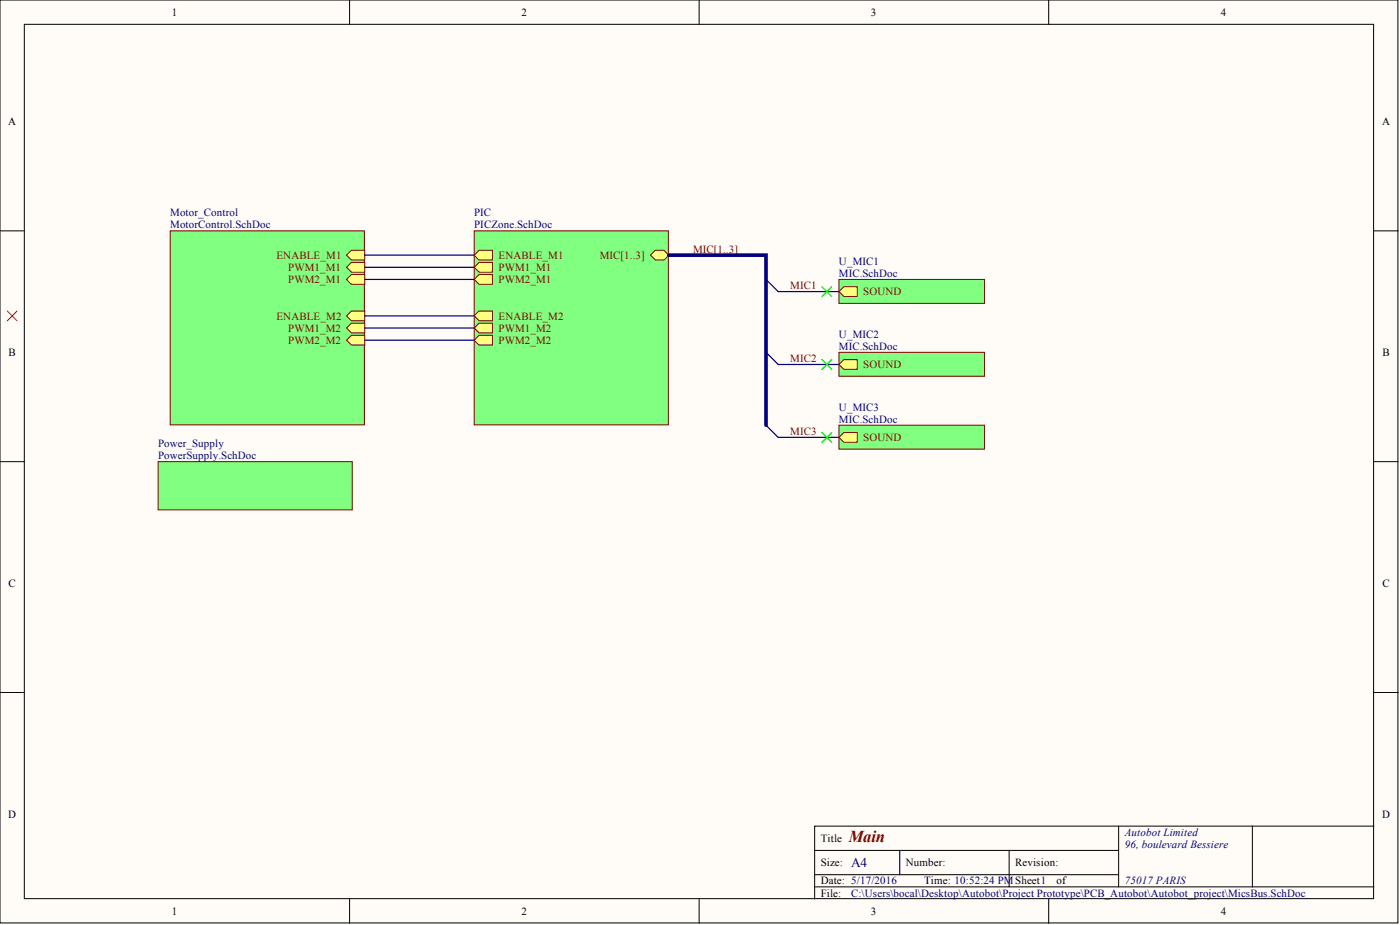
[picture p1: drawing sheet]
<svg xmlns="http://www.w3.org/2000/svg" width="292mm" height="193mm" viewBox="0 0 292 193" stroke-linecap="round" stroke-linejoin="round" font-family="sans-serif">
<g fill="#fffcf8" stroke="#000" stroke-width=".21">
<path d="M0 0h291.7v192.5h-291.7z"/>
<path d="M5.1 5.1h281.5v182.4h-281.5z"/>
</g>
<g fill="none" stroke="#000" stroke-width=".21">
<path d="M72.9 0v5.1M145.9 0v5.1M218.8 0v5.1M0 48.2h5.1M286.7 48.2h5M0 96.3h5.1M286.7 96.3h5M0 144.5h5.1M286.7 144.5h5M170 177.4h63.4M187.7 177.4v5.1M210.6 177.4v7.6"/>
<path d="M233.4 172.3v12.7M261.3 172.3h-91.3v15.2M286.7 172.3h-25.4v12.7M72.9 187.5v5.1M145.9 187.5v5.1M170 185h116.7M170 182.5h63.4M218.8 187.5v5.1"/>
</g>
<path d="M98.9 48.2h40.6v40.4h-40.6z" fill="#80ff80" stroke="#800000" stroke-width=".21"/>
<g fill="#ffff80" stroke="#800000" stroke-width=".21">
<path d="M135.7 53.2l1-1h1.8l1 1-1 1h-1.8z" fill-rule="evenodd"/>
<path d="M98.9 55.8l1.1-1.1h2.7v2.1h-2.7z" fill-rule="evenodd"/>
<path d="M98.9 58.3l1.1-1h2.7v2h-2.7z" fill-rule="evenodd"/>
<path d="M98.9 53.2l1.1-1h2.7v2h-2.7z" fill-rule="evenodd"/>
<path d="M98.9 65.9l1.1-1h2.7v2h-2.7z" fill-rule="evenodd"/>
<path d="M98.9 68.4l1.1-1h2.7v2h-2.7z" fill-rule="evenodd"/>
<path d="M98.9 71l1.1-1h2.7v2h-2.7z" fill-rule="evenodd"/>
</g>
<path d="M35.5 48.2h40.5v40.4h-40.5z" fill="#80ff80" stroke="#800000" stroke-width=".21"/>
<g fill="#ffff80" stroke="#800000" stroke-width=".21">
<path d="M72.3 55.8l1-1.1h2.8v2.1h-2.8z" fill-rule="evenodd"/>
<path d="M72.3 58.3l1-1h2.8v2h-2.8z" fill-rule="evenodd"/>
<path d="M72.3 53.2l1-1h2.8v2h-2.8z" fill-rule="evenodd"/>
<path d="M72.3 68.4l1-1h2.8v2h-2.8z" fill-rule="evenodd"/>
<path d="M72.3 71l1-1h2.8v2h-2.8z" fill-rule="evenodd"/>
<path d="M72.3 65.9l1-1h2.8v2h-2.8z" fill-rule="evenodd"/>
</g>
<path d="M1.5 64.9l2.1 2M3.6 64.9l-2.1 2" fill="none" stroke="#f00" stroke-width=".21"/>
<path d="M33 96.3h40.5v10.1h-40.5z" fill="#80ff80" stroke="#800000" stroke-width=".21"/>
<path d="M139.5 53.2h20.3v35.5" fill="none" stroke="#000080" stroke-width=".76"/>
<path d="M159.8 58.3l2.6 2.5h12.6M159.8 73.5l2.6 2.5h12.6M159.8 88.7l2.6 2.5h12.6" fill="none" stroke="#000080" stroke-width=".25"/>
<path d="M175 58.3h30.4v5h-30.4z" fill="#80ff80" stroke="#800000" stroke-width=".21"/>
<path d="M175 60.8l1.1-1h2.7v2h-2.7z" fill-rule="evenodd" fill="#ffff80" stroke="#800000" stroke-width=".21"/>
<path d="M175 73.5h30.4v5h-30.4z" fill="#80ff80" stroke="#800000" stroke-width=".21"/>
<path d="M175 76l1.1-1h2.7v2h-2.7z" fill-rule="evenodd" fill="#ffff80" stroke="#800000" stroke-width=".21"/>
<path d="M175 88.7h30.4v5h-30.4z" fill="#80ff80" stroke="#800000" stroke-width=".21"/>
<path d="M175 91.2l1.1-1h2.7v2.1h-2.7z" fill-rule="evenodd" fill="#ffff80" stroke="#800000" stroke-width=".21"/>
<path d="M76.1 55.8h22.8M76.1 58.3h22.8M76.1 53.2h22.8M76.1 68.4h22.8M76.1 71h22.8M76.1 65.9h22.8" fill="none" stroke="#000080" stroke-width=".25"/>
<path d="M171.5 59.8l2 2M173.5 59.8l-2 2M171.5 75l2 2M173.5 75l-2 2M171.5 90.2l2 2.1M173.5 90.2l-2 2.1" fill="none" stroke="#0f0" stroke-width=".21"/>
<text font-size="3.5" fill="#800000" x="177.1" y="175.6">Main</text>
<text font-size="2.8" fill="#000080" x="177.6" y="180.9">A4</text>
<g font-size="2.3">
<text x="35.9" y="3.3">1</text>
<text x="108.8" y="3.3">2</text>
<text x="181.7" y="3.3">3</text>
<text x="254.7" y="3.3">4</text>
<text x="1.7" y="26.1">A</text>
<text x="288.4" y="26.1">A</text>
<text x="1.8" y="74.3">B</text>
<text x="288.4" y="74.3">B</text>
<text x="1.8" y="122.4">C</text>
<text x="288.4" y="122.4">C</text>
<text x="1.7" y="170.6">D</text>
<text x="288.4" y="170.6">D</text>
<text x="171.2" y="175.6">Title</text>
<text x="171.2" y="180.7">Size:</text>
<text x="171.2" y="184.5">Date: 5/17/2016</text>
<text x="189" y="180.7">Number:</text>
<text x="192.8" y="184.5">Time: 10:52:24 PMSheet1</text>
<text x="211.8" y="180.7">Revision:</text>
<text x="220.5" y="184.5">of</text>
<text x="35.9" y="190.8">1</text>
<text x="108.8" y="190.8">2</text>
<text x="171.2" y="187">File:</text>
<text x="181.7" y="190.8">3</text>
<text x="254.7" y="190.8">4</text>
</g>
<g font-size="2.3" fill="#000080">
<text x="35.5" y="45.1">Motor_Control</text>
<text x="35.5" y="47.7">MotorControl.SchDoc</text>
<text x="98.9" y="45.1">PIC</text>
<text x="98.9" y="47.7">PICZone.SchDoc</text>
<text x="175" y="55.3">U_MIC1</text>
<text x="175" y="57.8">MIC.SchDoc</text>
<text x="175" y="70.5">U_MIC2</text>
<text x="175" y="73">MIC.SchDoc</text>
<text x="175" y="85.7">U_MIC3</text>
<text x="175" y="88.2">MIC.SchDoc</text>
<text x="33" y="93.3">Power_Supply</text>
<text x="33" y="95.8">PowerSupply.SchDoc</text>
<text x="234.7" y="174.4">Autobot Limited</text>
<text x="234.7" y="176.9">96, boulevard Bessiere</text>
<text x="234.7" y="184.5">75017 PARIS</text>
<text x="177.6" y="187">C:\Users\bocal\Desktop\Autobot\Project Prototype\PCB_Autobot\Autobot_project\MicsBus.SchDoc</text>
</g>
<g font-size="2.3" fill="#800000">
<text x="57.7" y="54">ENABLE_M1</text>
<text x="104" y="54">ENABLE_M1</text>
<text x="125.2" y="54">MIC[1..3]</text>
<text x="144.6" y="52.7">MIC[1..3]</text>
<text x="60.1" y="56.5">PWM1_M1</text>
<text x="60.1" y="59.1">PWM2_M1</text>
<text x="104" y="56.5">PWM1_M1</text>
<text x="104" y="59.1">PWM2_M1</text>
<text x="164.9" y="60.3">MIC1</text>
<text x="180.1" y="61.6">SOUND</text>
<text x="57.7" y="66.7">ENABLE_M2</text>
<text x="60.1" y="69.2">PWM1_M2</text>
<text x="60.1" y="71.7">PWM2_M2</text>
<text x="104" y="66.7">ENABLE_M2</text>
<text x="104" y="69.2">PWM1_M2</text>
<text x="104" y="71.7">PWM2_M2</text>
<text x="164.9" y="75.5">MIC2</text>
<text x="180.1" y="76.8">SOUND</text>
<text x="164.9" y="90.7">MIC3</text>
<text x="180.1" y="92">SOUND</text>
</g>
</svg>
